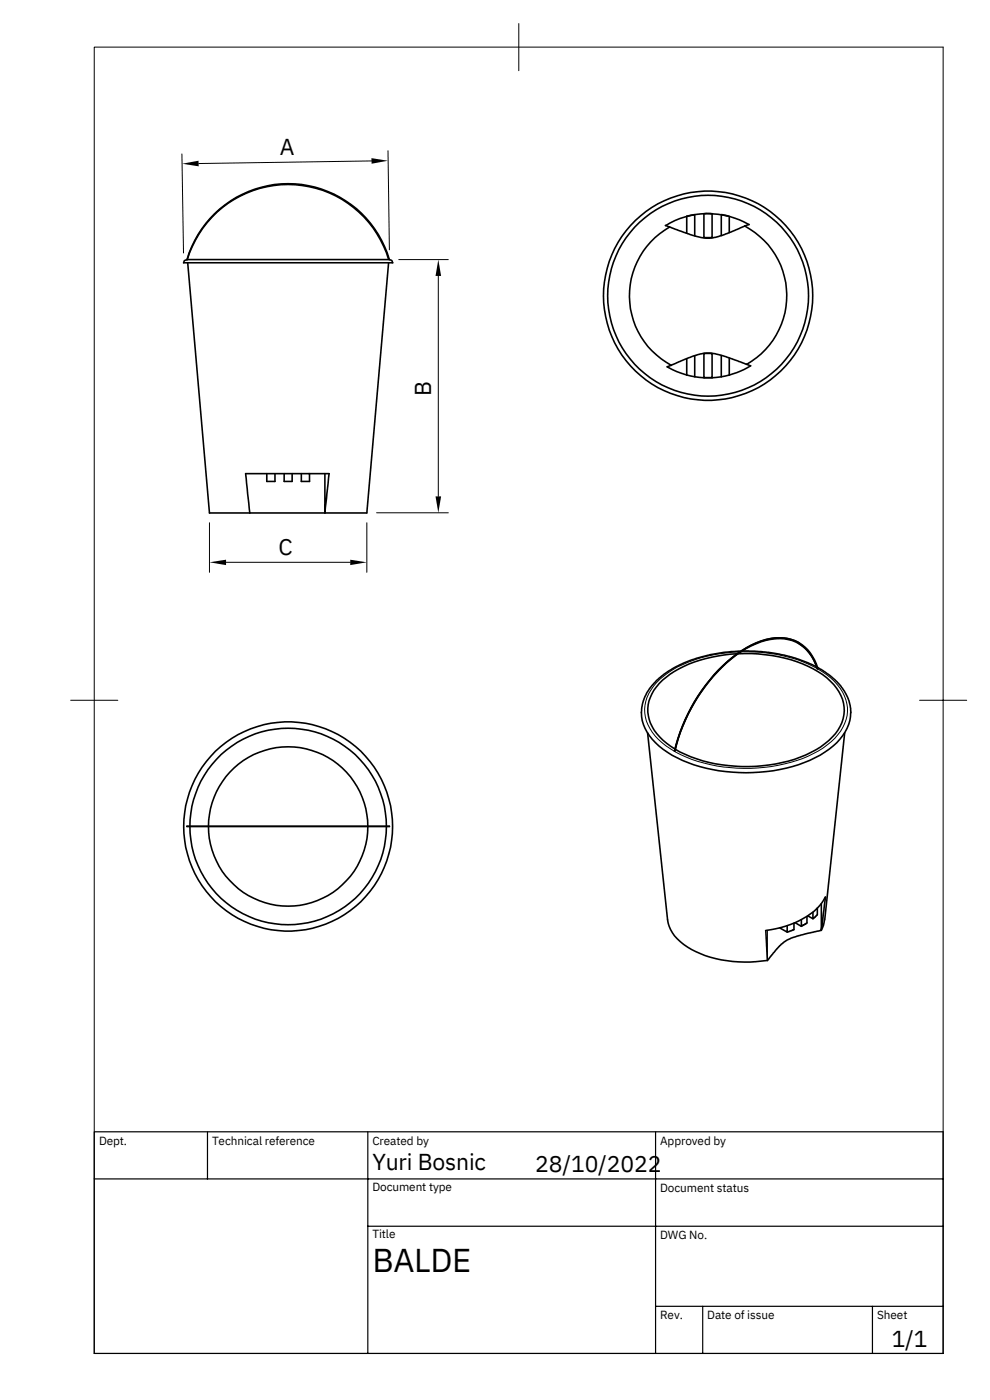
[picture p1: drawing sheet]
<svg xmlns="http://www.w3.org/2000/svg" width="210mm" height="297mm" viewBox="0 0 210 297" stroke-linecap="round" stroke-linejoin="round" font-family="sans-serif">
<g fill="none" stroke="#000" stroke-width=".34">
<path d="M38.9 55.8h44.4M39.6 55.1l-.4 .2-.2 .5M39.8 55.8l4.6 53.1h8.6M82.5 55.8l-4.7 53.1h-24.8M82.5 55l.2 .1h-43.1M82.6 55a22.4 22.4 0 0 0-21.5-16 22.4 22.4 0 0 0-21.4 16.1 22.3 22.3 0 0 1 21.3-15.9 22.3 22.3 0 0 1 21.5 15.8M82.7 55.1l.4 .2 .2 .5M141.2 47.8l.9 .4M142.1 48.2a16.7 16.7 0 0 0 .4 29.4M145.7 49.5v-3.6l1.7-.3v4.4M149.4 45.3h1.7v5.1h-1.7zM154.5 45.9a16.9 16.9 0 0 0-13.3 2"/>
<path d="M154.8 49.4v-3.5l-1.7-.3v4.4M154.8 45.9l2.1 .8 2 1M158 48l-4.6 1.9-2.8 .7-1.8-.2-1.2-.3-5.5-1.9M158.1 48a16.7 16.7 0 0 1 .3 29.3M158.9 47.6l-.9 .4M145.7 79.6a17 17 0 0 0 7.4 .4M145.7 79.6l-2.1-.7-2-1.1 5.5-2.2 2.8-.7 1.8 .2 1.2 .2 6.4 2.3a17.2 17.2 0 0 1-6.2 2.4M145.7 76.1v3.5M147.4 75.5v4.4M149.4 75h1.7v5.1h-1.7zM153.1 75.4v4.5M154.8 76v3.6"/>
<path d="M56.6 100.5v1.7h1.7v-1.7M60.3 100.5v1.7h1.7v-1.7M63.9 100.5v1.7h1.8v-1.7M65.7 100.5h-13.6l.9 8.4M65.7 100.5h4.1l-.9 8.4v-8.4M156.4 138.7a26.1 26.1 0 0 0-15.8 5.6 8.3 8.3 0 0 0-2.8 8.4 11.3 11.3 0 0 0 5.4 6.3M156.7 138.7a29.7 29.7 0 0 1 17.8 4.5 9.6 9.6 0 0 1 4.7 7.7 9.9 9.9 0 0 1-5.1 7.6 31.8 31.8 0 0 1-22.4 3.6l-2.6-.6-2.5-.9-3.3-1.6M157.3 138.2a28.3 28.3 0 0 0-17.1 5.5l-1 .9-1.4 1.7-1 1.6-.5 1.6a8.5 8.5 0 0 0 2.8 8.1 24.9 24.9 0 0 0 14.9 6.2 34 34 0 0 0 20-3.5 11.9 11.9 0 0 0 6.5-8.2v-.8M157.5 138.2l4 .1 4.9 .7 3.2 1 3.7 1.5M169.5 136.5a9.2 9.2 0 0 1 3.9 5.4M169.5 136.4a10.4 10.4 0 0 0-10 .5 33.2 33.2 0 0 0-14.7 17.2l-1.7 5.3M137.4 155.5l4.3 39.7a8.6 8.6 0 0 0 5 6.3 26.6 26.6 0 0 0 16.1 2.3"/>
<path d="M173.4 141.9a8.4 8.4 0 0 0-10.9-6 24.4 24.4 0 0 0-12.3 9 36.3 36.3 0 0 0-7 14.5M173.5 141.6l2.8 1.9 2.1 2.1 .8 1.1 .8 1.6 .4 1.6 .2 1.4M173.5 141.8a8.3 8.3 0 0 0-10.1-6.2 22.9 22.9 0 0 0-11.9 7.7 39.5 39.5 0 0 0-8.4 16.1M173.6 141.9h-.2M179.2 155.5l-4.2 39.7M39.7 175.4h42.9M39.7 175.4h.1M82.6 175.4h.1M162.5 197.5l.3 6.3M167 196.5v1.3l-1.5-.9M168.5 195.9v1.4l-1.5 .5M168.7 195.8l1.3 .8"/>
<path d="M170 195.2v1.4M171.2 194.5v1.4l-1.2 .7M172.5 193.6v1.4M173.4 192.8a18.9 18.9 0 0 1-10.9 4.7M173.4 192.8l-.1 .1M173.4 192.8v1.3l-.9 .9-1.1-.6M175 195.2l-.2 1.1a1.39 1.39 0 0 1-1.5 1.4l-4 .9-2.3 .9-1.7 1.4-2.5 2.9M175.1 190.4l-.7 1.2-1 1.2M175.2 190.4l-.9 7v-5.6"/>
<circle cx="150.3" cy="62.8" r="21.3"/>
<circle cx="150.3" cy="62.8" r="22.2"/>
<circle cx="61.1" cy="175.4" r="22.2"/>
<circle cx="61.1" cy="175.4" r="16.9"/>
<circle cx="61.1" cy="175.4" r="20.9"/>
</g>
<g fill="none" stroke="#000" stroke-width=".21">
<path d="M20 10h180.1v277.2h-180.1zM110.1 5v10M38.6 32.7l.3 21M78.9 34.2l-36.7 .5M82.3 32l.3 21M84.6 55.1h10.5M93 58.6v46.8M44.4 110.9v10.6M48 119.3h26.3M77.8 110.9v10.6M79.9 108.8h15.2M157 138.4a28.6 28.6 0 0 0-15.2 4.4 10.3 10.3 0 0 0-5 7.7 9.8 9.8 0 0 0 4.6 7.8 30.6 30.6 0 0 0 19.4 4.7 27.6 27.6 0 0 0 14.8-4.9 9.4 9.4 0 0 0 4.2-7.9 10.5 10.5 0 0 0-5.3-7.6l-1-.7"/>
<path d="M157.3 138.3a32.3 32.3 0 0 1 16.1 3.5M15 148.6h10M195.1 148.6h10M162.8 197.5v6.3"/>
</g>
<path d="M20 240.2h180.1v47h-180.1zM20 250.2h180.1M44 240.2v10M78.1 240.2v47M139.1 240.2v47M78.1 260.3h122M139.1 277.2h61M149.1 277.2v10M185.1 277.2v10" fill="none" stroke="#000" stroke-width=".25"/>
<path d="M38.6 34.8l3.5-.7 .1 1.2zM78.8 33.6l3.5 .5-3.4 .7zM93 55.1l.6 3.5h-1.2zM44.4 119.3l3.6-.5v1.1zM74.3 118.8l3.5 .5-3.5 .6zM92.4 105.4h1.2l-.6 3.4z" fill="#000"/>
<text font-size="7" x="79" y="270">BALDE</text>
<g font-size="4.9">
<text x="59.4" y="32.8">A</text>
<text x="91.5" y="84" transform="rotate(-90 91.5 84)">B</text>
<text x="59.1" y="117.8">C</text>
<text x="79" y="248.2">Yuri Bosnic</text>
<text x="113.6" y="248.6">28/10/2022</text>
<text x="189.2" y="285.8">1/1</text>
</g>
<g font-size="2.5">
<text x="21" y="243">Dept.</text>
<text x="45" y="243">Technical reference</text>
<text x="79" y="242.9">Created by</text>
<text x="140.1" y="243">Approved by</text>
<text x="79" y="252.7">Document type</text>
<text x="140.1" y="253">Document status</text>
<text x="79" y="262.8">Title</text>
<text x="140.1" y="263">DWG No.</text>
<text x="140.1" y="280">Rev.</text>
<text x="150.1" y="280">Date of issue</text>
<text x="186.1" y="280">Sheet</text>
</g>
</svg>
